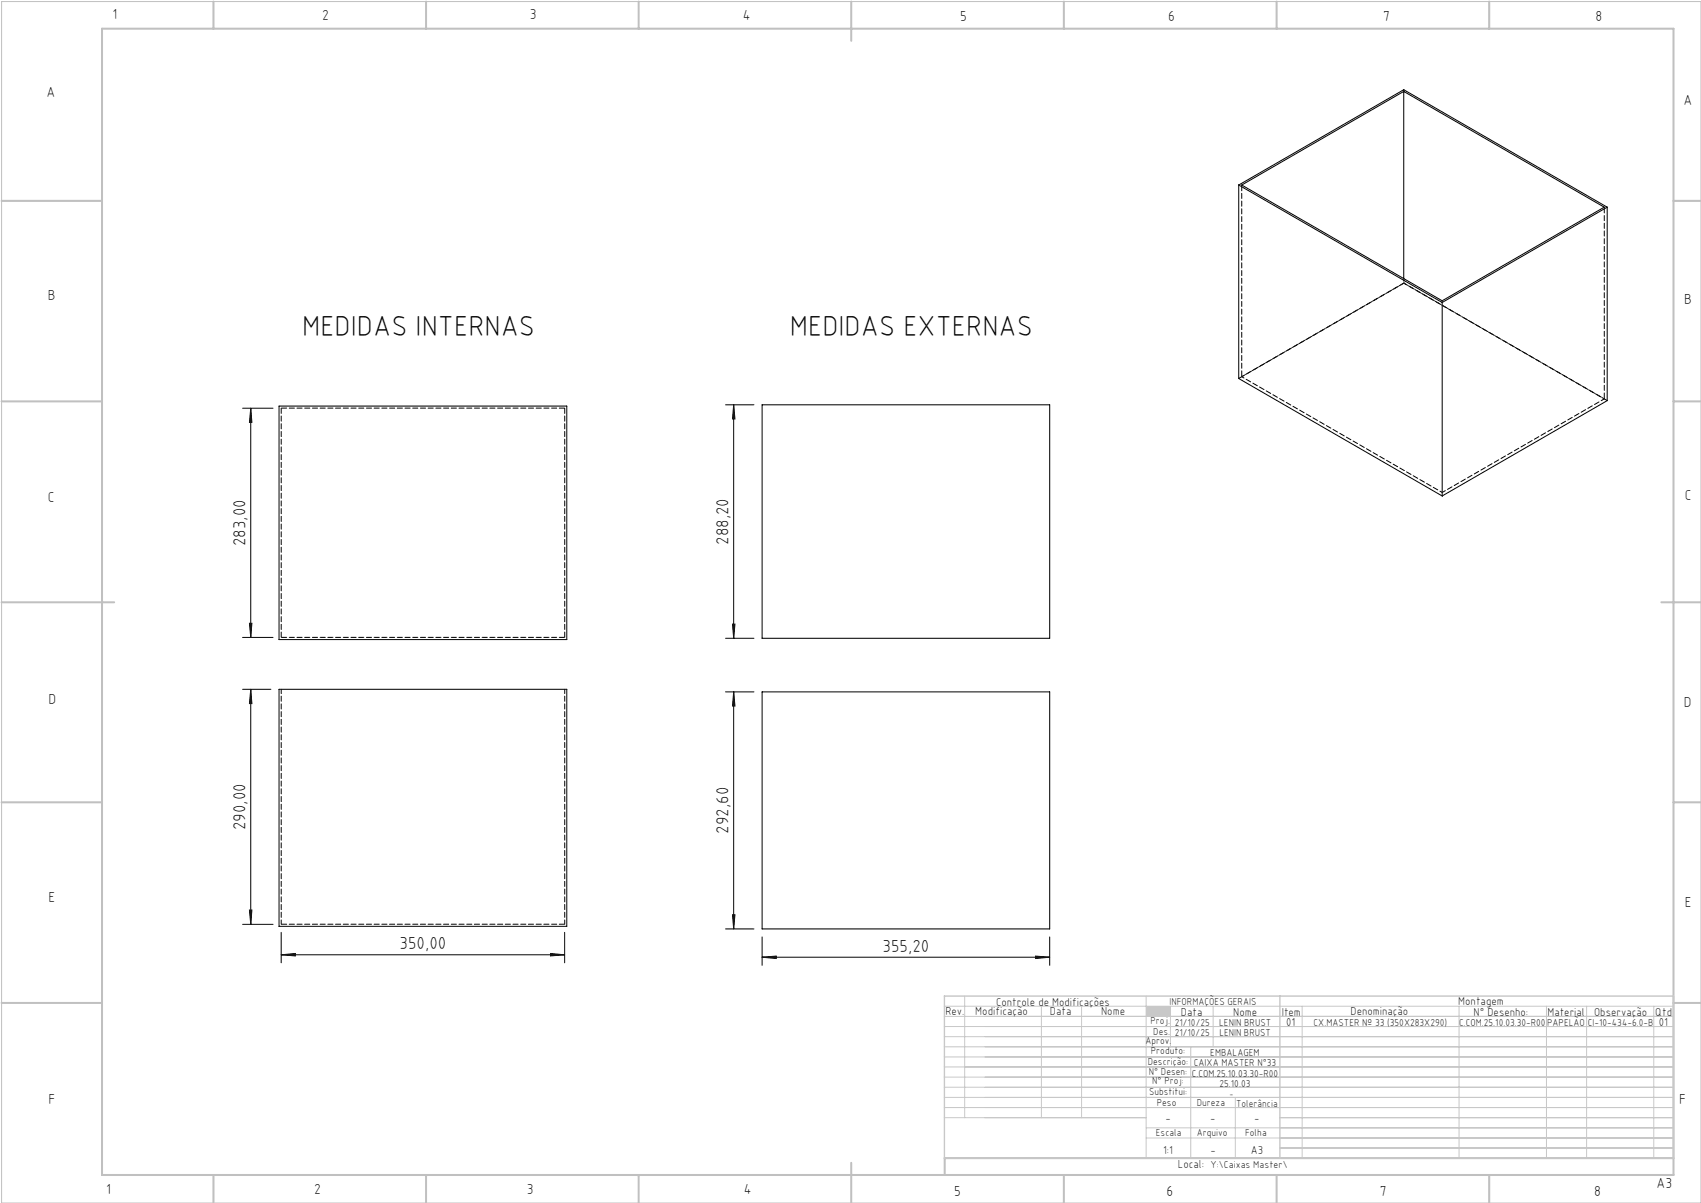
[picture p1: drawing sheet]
<svg xmlns="http://www.w3.org/2000/svg" width="420mm" height="297mm" viewBox="0 0 420 297" stroke-linecap="round" stroke-linejoin="round" font-family="sans-serif">
<path d="M.4 .4h419.6v296.6h-419.6z" fill="none" stroke="#c0c0c0" stroke-width=".25"/>
<g fill="none" stroke="#c0c0c0" stroke-width=".5">
<path d="M25.2 7.1h388v283h-388zM52.7 .4v6.7M105.2 .4v6.7M157.7 .4v6.7M210.2 .4v9.7M262.7 .4v6.7M315.2 .4v6.7M367.7 .4v6.7M.4 49.6h24.8M413.2 49.6h6.8M.4 99.1h24.8M413.2 99.1h6.8"/>
<path d="M.4 148.7h27.8M410.2 148.7h9.8M.4 198.1h24.8M413.2 198.1h6.8M.4 247.6h24.8M413.2 247.6h6.8M52.7 290.1v6.9M105.2 290.1v6.9M157.7 290.1v6.9M210.2 287.1v9.9M262.7 290.1v6.9M315.2 290.1v6.9"/>
<path d="M367.7 290.1v6.9M413.2 285.9h-179.9v4.2"/>
</g>
<g fill="none" stroke="#c3c8d2" stroke-width=".25">
<path d="M233.2 250.9h180M233.2 248.4h180M233.2 253.4h180M233.2 255.9h180M233.2 258.4h180M238.2 245.9v30M257.1 248.4v27.5M267.1 248.4v27.5M283 245.9v40M289 248.4v10M294 258.4v27.5M299.5 248.4v10"/>
<path d="M321.5 248.4v37.5M360.3 248.4v37.5M381.8 248.4v37.5M391.8 248.4v37.5M408.3 248.4v37.5M233.2 260.9h180M233.2 263.4h180M233.2 265.9h180M233.2 268.4h180M233.2 270.9h180M233.2 273.4h180M233.2 275.9h49.8"/>
<path d="M283 278.4h130.2M305 270.9v15M316 275.9h97.2M283 280.9h130.2M316 283.4h97.2"/>
</g>
<path d="M233.2 245.9h180v40h-180zM316 245.9v40" fill="none" stroke="#c3c8d2" stroke-width=".35"/>
<path d="M283 248.4h6v2.5h-6z" fill-rule="evenodd" fill="#c3c8d2"/>
<g fill="none" stroke="#000" stroke-width=".25">
<path d="M346.6 22.6v46.2M305.9 45.7v47.7l50.2 29M305.9 45.7l50.2 29M305.9 45.7l40.7-23.5 50.2 28.9M306.6 45.7l40-23.1 49.5 28.5-40 23.2zM396.8 51.1l-40.7 23.6M396.8 51.1v47.8l-40.7 23.5M356.1 74.7v47.7M179.1 99.9h7.1M181.2 99.9l.3 3.5h-.6zM181.2 99.9v57.7M188.2 99.9h71v57.7h-71z"/>
<path d="M59.9 100.8h7.5M61.9 100.8l.3 3.5h-.6zM61.9 100.8v56.6M68.9 100.3h71v57.6h-71zM59.9 157.4h7.5M61.6 153.9h.6l-.3 3.5zM179.1 157.6h7.1M180.9 154.1h.6l-.3 3.5zM59.9 170.2h7M61.9 170.2l.3 3.5h-.6zM61.9 170.2v58M68.9 170.2h71v58.5h-71z"/>
<path d="M179.1 170.8h7.1M181.2 170.8l.3 3.5h-.6zM181.2 170.8v58.5M188.2 170.8h71v58.5h-71zM59.9 228.2h7.5M61.6 224.7h.6l-.3 3.5zM69.4 235.7l3.5-.3v.6zM69.4 230.2v7.5M69.4 235.7h70M135.9 235.4l3.5 .3-3.5 .3zM139.4 230.2v7.5M179.1 229.3h7.1"/>
<path d="M180.9 225.8h.6l-.3 3.5zM188.2 236.3l3.5-.3v.6zM188.2 231.3v7M188.2 236.3h71M255.7 236l3.5 .3-3.5 .3zM259.2 231.3v7"/>
</g>
<g fill="#000">
<path d="M61.6 153.9h.6l-.3 3.5zM61.9 100.8l.3 3.5h-.6zM180.9 154.1h.6l-.3 3.5zM181.2 99.9l.3 3.5h-.6z"/>
<path d="M61.9 170.2l.3 3.5h-.6zM61.6 224.7h.6l-.3 3.5zM181.2 170.8l.3 3.5h-.6zM180.9 225.8h.6l-.3 3.5z"/>
<path d="M69.4 235.7l3.5-.3v.6zM135.9 235.4l3.5 .3-3.5 .3zM188.2 236.3l3.5-.3v.6zM255.7 236l3.5 .3-3.5 .3z"/>
</g>
<path d="M396.9 98.9l-50.3-29M69.4 170.2v58M139.4 170.2v58" fill="none" stroke="#000" stroke-width=".25" stroke-dasharray="1.3 .6" stroke-dashoffset=".2"/>
<path d="M69.4 100.8h70M139.4 157.4h-70M69.4 228.2h70" fill="none" stroke="#000" stroke-width=".25" stroke-dasharray="1.3 .6" stroke-dashoffset="-.1"/>
<path d="M346.6 22.1v.4M346.6 69.9l-40.7 23.5M346.6 69.9h.1M356.1 74.2v.4M139.4 100.8v56.6M69.4 157.4v-56.6" fill="none" stroke="#000" stroke-width=".25" stroke-dasharray="1.3 .6"/>
<path d="M346.6 68.8v1.1M306.6 93l49.5 28.6M396.1 98.5l-49.5-28.6" fill="none" stroke="#000" stroke-width=".25" stroke-dasharray="1.3 .6" stroke-dashoffset=".6"/>
<path d="M306.6 45.6v47.4M396.1 51.1v47.4" fill="none" stroke="#000" stroke-width=".25" stroke-dasharray="1.3 .6" stroke-dashoffset="-.2"/>
<path d="M346.6 69.9l-40 23.1M356.1 121.6l40-23.1" fill="none" stroke="#000" stroke-width=".25" stroke-dasharray="1.3 .6" stroke-dashoffset=".4"/>
<g font-size="7.1">
<text x="74.6" y="82.9">MEDIDAS INTERNAS</text>
<text x="195" y="82.9">MEDIDAS EXTERNAS</text>
</g>
<g font-size="4.3">
<text x="60.6" y="134.8" transform="rotate(-90 60.6 134.8)">283,00</text>
<text x="179.9" y="134.5" transform="rotate(-90 179.9 134.5)">288,20</text>
<text x="60.6" y="205" transform="rotate(-90 60.6 205)">290,00</text>
<text x="179.9" y="205.8" transform="rotate(-90 179.9 205.8)">292,60</text>
<text x="98.7" y="234.4">350,00</text>
<text x="217.9" y="235">355,20</text>
</g>
<g font-size="3.6">
<text x="27.8" y="4.8">1</text>
<text x="79.5" y="4.9">2</text>
<text x="130.8" y="4.8">3</text>
<text x="183.4" y="4.9">4</text>
<text x="237.1" y="5.1">5</text>
<text x="288.4" y="5.2">6</text>
<text x="341.5" y="5.1">7</text>
<text x="394" y="5.2">8</text>
<text x="11.5" y="24">A</text>
<text x="415.7" y="25.8">A</text>
<text x="11.8" y="74.1">B</text>
<text x="415.8" y="75.1">B</text>
<text x="11.8" y="124">C</text>
<text x="416" y="123.5">C</text>
<text x="12" y="173.7">D</text>
<text x="415.8" y="174.7">D</text>
<text x="12" y="222.6">E</text>
<text x="416" y="223.9">E</text>
<text x="12" y="272.6">F</text>
<text x="414.6" y="272.6">F</text>
<text x="409" y="293.3">A3</text>
<text x="26.2" y="294.8">1</text>
<text x="77.6" y="294.8">2</text>
<text x="130.1" y="294.8">3</text>
<text x="183.7" y="294.7">4</text>
<text x="235.6" y="295.2">5</text>
<text x="288" y="295.2">6</text>
<text x="340.7" y="295.2">7</text>
<text x="393.6" y="295.2">8</text>
</g>
<g font-size="2.9">
<text x="240.8" y="250.6">Modificação</text>
<text x="259.2" y="250.6">Data</text>
<text x="271.9" y="250.6">Nome</text>
<text x="290.9" y="288.4">Local:</text>
</g>
<g font-size="2.8">
<text x="233.4" y="250.6">Rev.</text>
<text x="246" y="248.4">Controle de Modificações</text>
<text x="291.6" y="250.8">Data</text>
<text x="304.5" y="250.8">Nome</text>
<text x="316.5" y="250.9">Item</text>
<text x="333.5" y="250.5">Denominação</text>
<text x="360.1" y="248.2">Montagem</text>
<text x="363.9" y="250.8">N° Desenho:</text>
<text x="382.1" y="250.8">Material</text>
<text x="393.6" y="250.8">Observação</text>
<text x="408.7" y="250.9">Qtd</text>
<text x="317.6" y="253.3">01</text>
<text x="409.6" y="253.3">01</text>
<text x="287.7" y="276.9">-</text>
<text x="298.8" y="276.9">-</text>
<text x="309.7" y="276.9">-</text>
<text x="287.2" y="284.8">1:1</text>
<text x="298.9" y="284.8">-</text>
<text x="308.8" y="284.8">A3</text>
</g>
<g font-size="2.5">
<text x="288.7" y="248.2">INFORMAÇÕES GERAIS</text>
<text x="282.8" y="257.8">Aprov.</text>
<text x="284.1" y="252.9">Proj.</text>
<text x="284.8" y="255.4">Des.</text>
<text x="290.1" y="255.8">21/10/25</text>
<text x="290.1" y="253.3">21/10/25</text>
<text x="301" y="253.3">LENIN BRUST</text>
<text x="301.1" y="255.8">LENIN BRUST</text>
<text x="324.3" y="253.3">CX.MASTER Nº 33 (350X283X290)</text>
<text x="360.3" y="253.3">C.COM.25.10.03.30-R00</text>
<text x="382" y="253.3">PAPELÃO</text>
<text x="392" y="253.3">CI-10-434-6.0-B</text>
<text x="283.4" y="262.9">Descrição:</text>
<text x="284.2" y="260.3">Produto:</text>
<text x="294.7" y="263.3">CAIXA MASTER N°33</text>
<text x="298.8" y="260.7">EMBALAGEM</text>
<text x="283.7" y="265.4">N° Desen:</text>
<text x="284.5" y="267.7">N° Proj:</text>
<text x="294.3" y="265.9">C.COM.25.10.03.30-R00</text>
<text x="301.1" y="268.3">25.10.03</text>
<text x="283.7" y="270.4">Substitui:</text>
<text x="285.6" y="273">Peso</text>
<text x="295.5" y="273">Dureza</text>
<text x="305.2" y="273.3">Tolerância</text>
<text x="285.4" y="280.4">Escala</text>
<text x="295.5" y="280.4">Arquivo</text>
<text x="307.5" y="280.4">Folha</text>
<text x="298.9" y="288.4">Y:\Caixas Master\</text>
</g>
<text font-size="2.1" x="303.5" y="270.9">-</text>
</svg>
